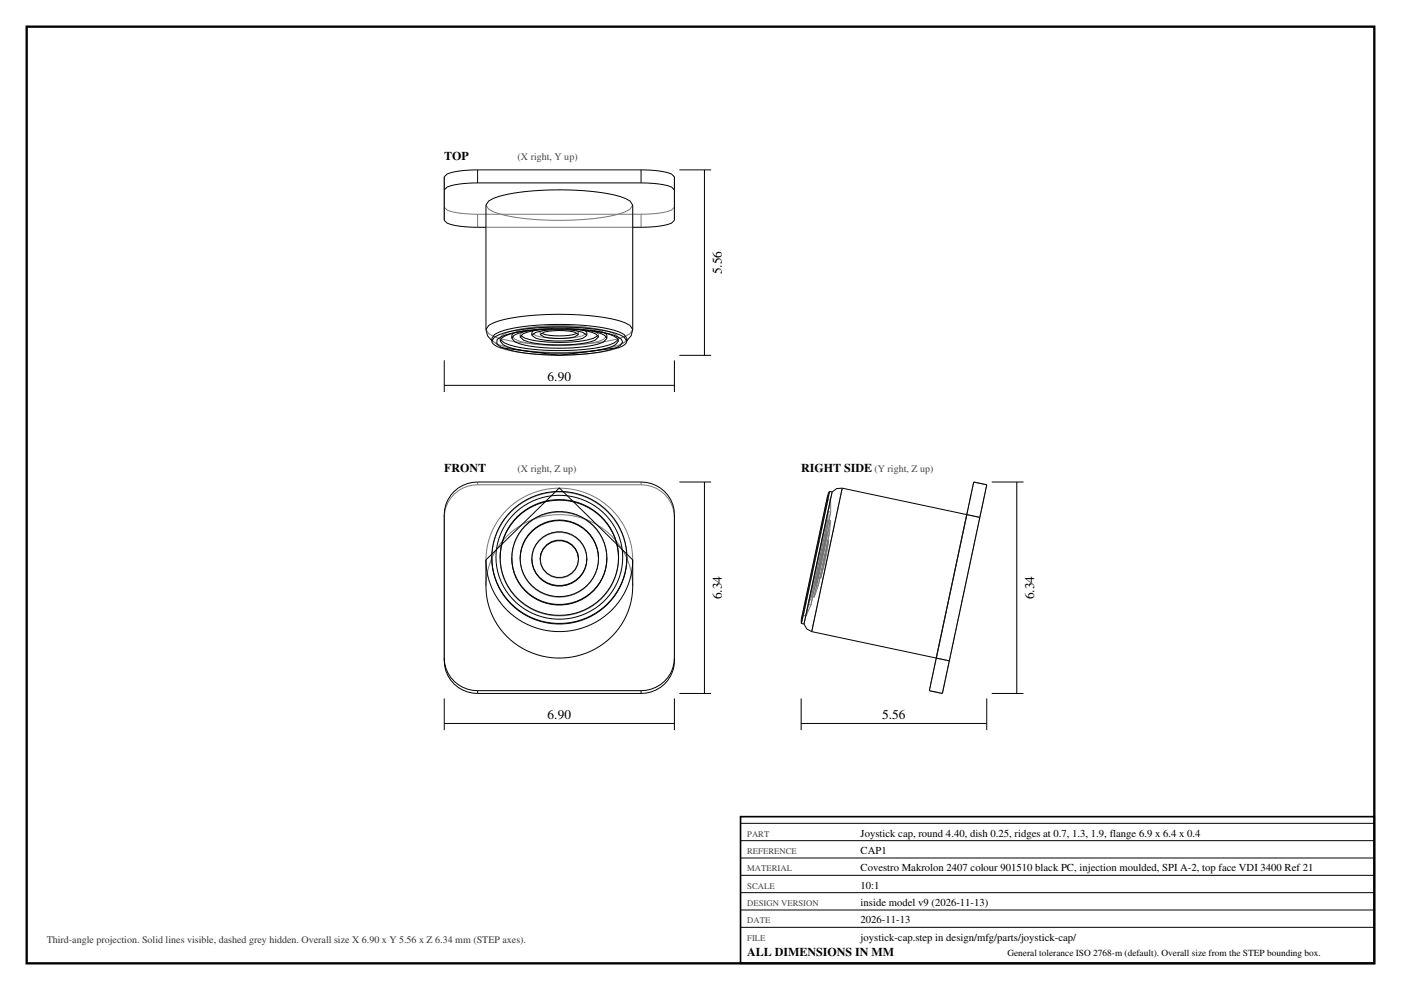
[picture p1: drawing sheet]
<svg xmlns="http://www.w3.org/2000/svg" width="420mm" height="297mm" viewBox="0 0 420 297" stroke-linecap="round" stroke-linejoin="round" font-family="sans-serif">
<path d="M8 8h404v281h-404z" fill="none" stroke="#000" stroke-width=".7" stroke-linecap="butt"/>
<g fill="none" stroke="#777" stroke-width=".3">
<path d="M133.2 53v9.2M202.2 53v9.2M133.2 62.2v3.9M133.2 62.2l.9 .9 2.5 .7 6.6 .5M143.2 64.3h49M143.2 64.3v3.9M145.7 61.5l.8 1.3a31.8 31.8 0 0 0 11.9 2.9 84.5 84.5 0 0 0 27.7-1.7l2.8-1.2 .8-1.3M145.7 68.2h44M192.2 64.3v3.9M202.2 62.2l-.9 .9-2.6 .7-6.5 .5M202.2 62.2v3.9M145.7 98.9l.8 1.2a31.8 31.8 0 0 0 11.9 2.9 84.5 84.5 0 0 0 27.7-1.6l2.8-1.3 .8-1.2"/>
<path d="M153.9 99.9a25.6 25.6 0 0 1 10.7-2.1 49.2 49.2 0 0 1 15.4 1.4l1.4 .7M158.4 99.1a79.3 79.3 0 0 1 18.5 0M158.4 99.1l-1.2 .2M158.4 98.3a79.3 79.3 0 0 1 18.5 0M158.4 98.3l-5.7 1.2-2.2 1-.6 1M158.4 99.1l-2.3 .4M158.4 98.3a73.4 73.4 0 0 1 18.5 0M159.4 99.8l1.2 .9a30.5 30.5 0 0 0 14.1 0l1.2-.9M159.9 99.2a27.1 27.1 0 0 1 15.5 0M161 98.9a64.7 64.7 0 0 1 13.3 0M161.9 99.6l1.3-.8 4.5-.4 4.5 .4 1.2 .8M161.9 99.6l.3 .4"/>
<path d="M161.9 99.6v.8M165.8 98.7h3.8M173.4 99.6v.8M173.4 99.6l-.3 .4M176.9 99.1l1.2 .2M176.9 98.3l5.8 1.2 2.1 1 .6 1M176.9 99.1l2.3 .4M147.4 101.5a3.3 3.3 0 0 0 2.3 2M147.4 102.2l2.3 1.3M149.7 103.5a66.9 66.9 0 0 0 22.5 2.1 50.7 50.7 0 0 0 13.4-2.1M149.7 104.3a66.8 66.8 0 0 0 22.5 2.1 50.8 50.8 0 0 0 13.4-2.1M149.9 101.5l.1 .4"/>
<path d="M149.9 101.5v.8M153.4 100.7l1 1.1a42.3 42.3 0 0 0 16.3 1.8l4.5-.4a19.8 19.8 0 0 0 5.8-1.4l.9-1.1M155.9 100.3l1.1-1a40.7 40.7 0 0 1 21.4 0l1 1M155.9 100.3l.2 .4M155.9 100.3v.8M179.4 100.3v.8M179.4 100.3l-.1 .4M185.4 101.5v.8M185.4 101.5l-.1 .4M187.9 101.5a3.3 3.3 0 0 1-2.3 2M187.9 102.2l-2.3 1.3M133.2 155.2v43.1"/>
<path d="M133.2 154.4v.8M143.2 145.4a9.9 9.9 0 0 0-10 9.8M143.2 145.4h49M143.2 144.6v.8M192.2 145.4a9.9 9.9 0 0 1 10 9.8M192.2 144.6v.8M202.2 155.2v43.1M202.2 154.4v.8M247.9 159.5l-3.4 16.2M247.9 159.5l.8 .2M247.9 159.5l-.3 2.5M248.2 156l-4.9 23"/>
<path d="M248.2 156l.7 .2M248.2 149.9l-.1-1.3-7.9 37.2 .6-1.2M248.2 149.9l-7.4 34.7M248.2 149.9l.8 .1M248.2 153.5l-2.9 13.9M248.2 153.5l-5.9 27.8M248.2 153.5l.8 .1M248.2 153.5v2.5M248.7 147.4l-8.4 39.6M248.7 159.7l-3.4 16.1M248.9 156.2l-4.8 23M248.9 156.2l-.2 3.5"/>
<path d="M249 150l-3.7 17.4M249 150l-7.4 34.8M249 150v3.6M249 153.6l-5.9 27.9M249.5 147.6l-8.5 39.6M252.5 146.4l-9.2 43.1M289.8 154.4l-9.1 43M289.8 154.4l2.1-9.8 2 .4 1.9 .4-2.1 9.8M289.8 154.4l3.9 .8M293.7 155.2l-9.1 43.1M145.7 175.9a22 22 0 0 1 22-21.5 22 22 0 0 1 22 21.5M145.7 168a22 22 0 0 1 22-21.6 22 22 0 0 1 22 21.6"/>
<path d="M147.4 167.4a20.3 20.3 0 0 1 20.3-19.8 20.3 20.3 0 0 1 20.2 19.8M149.9 167.3v.1M149.9 167.4a17.8 17.8 0 0 0 17.8 17.4 17.8 17.8 0 0 0 17.7-17.4M149.9 167.2v.2M153.4 167.6a14.3 14.3 0 0 1 14.3-14 14.3 14.3 0 0 1 14.2 14M155.9 167.6v.1M155.9 167.7a11.8 11.8 0 0 0 11.8 11.5 11.8 11.8 0 0 0 11.7-11.5M155.9 167.5v.2M159.4 167.8a8.3 8.3 0 0 1 8.3-8.1 8.3 8.3 0 0 1 8.2 8.1M161.9 167.7v.1M161.9 167.8a5.8 5.8 0 0 0 5.8 5.6 5.8 5.8 0 0 0 5.7-5.6M161.9 167.6v.2"/>
<path d="M173.4 167.7v.1M173.4 167.6v.2M179.4 167.5v.2M179.4 167.6v.1M185.4 167.2v.2M185.4 167.3v.1M243.3 179l-1 2.3M243.3 179l.8 .2M244.5 175.7l.8 .1M245.2 173.3l-.7 2.4M245.2 173.3l.8 .1M245.3 175.8l-1.2 3.4"/>
<path d="M245.3 167.4l-3 13.9M245.3 167.4l-3.7 17.4M247.6 162l-2.4 11.3M247.6 162l.8 .2M248.4 162.2l-2.4 11.2M248.4 162.2a73.4 73.4 0 0 1-2.4 11.2M240.8 184.6l.8 .2M242.3 181.3l.8 .2M243.1 181.5l-1.5 3.3M280.7 197.4l-2.1 9.8 3.9 .8 2.1-9.7M280.7 197.4l3.9 .9"/>
</g>
<g fill="none" stroke="#000" stroke-width=".3">
<path d="M133.2 57v9.1l.9 .9a33.7 33.7 0 0 0 11.6 1.2M143.2 51l-5.3 .3-3.8 .9-.9 .8v4M143.2 54.9h49M143.2 54.9l-6.6 .5-2.5 .7-.9 .9M143.2 51h49M143.2 51v3.9M192.2 54.9l6.5 .5 2.6 .7 .9 .9M192.2 51l5.2 .3 3.9 .9 .9 .8v4M192.2 51v3.9M202.2 57v9.1l-.9 .9a33.7 33.7 0 0 1-11.6 1.2M203.7 51h9.5M211.2 51v55.6"/>
<path d="M145.7 98.9v-37.4l.8-1.2a31.8 31.8 0 0 1 11.9-2.9 84.5 84.5 0 0 1 27.7 1.6l2.8 1.3 .8 1.2v37.4M145.7 98.9l.8-1.3a31.8 31.8 0 0 1 11.9-2.9 84.4 84.4 0 0 1 27.7 1.7l2.8 1.2 .8 1.3M145.7 98.9l.5 1.8 1.2 1.5M153.9 99.9l-.4 .6-.1 1M157.2 99.3l-4 .8a4.5 4.5 0 0 0-3.3 2.2l1 1.1a36.4 36.4 0 0 0 13.7 2.5 59.8 59.8 0 0 0 18.5-1.8l1.4-.7 .9-1.1a4.5 4.5 0 0 0-3.3-2.2l-4-.8M159.9 99.2l-.1 .1a.99 .99 0 0 0-.4 1.3M161 98.9l-4.1 .7a4.9 4.9 0 0 0-3.5 1.9M162.2 100a18.8 18.8 0 0 0 10.9 0M165.8 98.7l-5.3 .4-3.7 1.1-.9 .9 1.1 1a40.7 40.7 0 0 0 21.4 0l1-1-.8-.9-3.8-1.1-5.2-.4M174.3 98.9l4.2 .7a4.9 4.9 0 0 1 3.4 1.9M175.4 99.2l.2 .1a1 1 0 0 1 .3 1.3M181.4 99.9l.5 .6v1"/>
<path d="M189.7 98.9l-.5 1.8-1.3 1.5M133.2 108.1v9.5M133.2 115.6h69M147.4 102.3v-.8l.9-1.2a34.1 34.1 0 0 1 13.3-2.8l6.1-.2a58.9 58.9 0 0 1 18 2.3l1.4 .7 .8 1.2v.8M147.4 102.3l.9-1.2a34.1 34.1 0 0 1 13.3-2.8l6.1-.2a58.9 58.9 0 0 1 18 2.3l1.4 .7 .8 1.2M147.4 102.3a3.3 3.3 0 0 0 2.3 2l18 2.3 17.9-2.3a3.3 3.3 0 0 0 2.3-2M149 101.8a14.7 14.7 0 0 1 7.1-2.3 75.2 75.2 0 0 1 27.3 .9 4.6 4.6 0 0 1 3.3 2.2l-.8 1.1a33.9 33.9 0 0 1-13.3 2.7l-4.6 .1a61.6 61.6 0 0 1-16.5-1.8l-1.4-.6-1.2-.9zM150 101.9a11.8 11.8 0 0 0 7 2.5 69.5 69.5 0 0 0 25.8-1l1.4-.6 1.1-.9M153.4 101.5l1 1.1a42.3 42.3 0 0 0 16.3 1.8l4.5-.4a19.8 19.8 0 0 0 5.8-1.4l.9-1.1M156.1 100.7a14.7 14.7 0 0 0 7.6 1.9 43.3 43.3 0 0 0 14.2-1.1l1.4-.8M159.4 100.6l1.2-.9a30.5 30.5 0 0 1 14.1 0l1.2 .9M159.4 100.6l1.2 .9a30.5 30.5 0 0 0 14.1 0l1.2-.9"/>
<path d="M161.9 100.4l1.3-.8 4.5-.4 4.5 .4 1.2 .8-1.2 .7-4.5 .5-4.5-.5zM202.2 108.1v9.5M203.7 106.6h9.5M154.6 153.7a19 19 0 0 1 22.4-2.7 19 19 0 0 1 9.1 20.7 19 19 0 0 1-21.4 13.8 19 19 0 0 1-16-19.8 18.4 18.4 0 0 1 5.9-12zM155.2 154.9a17.7 17.7 0 0 1 21.2-2.8 17.7 17.7 0 0 1 8.4 19.7 17.8 17.8 0 0 1-20.1 12.6 17.8 17.8 0 0 1-14.7-18.7 17.2 17.2 0 0 1 5.2-10.8zM159.4 159.3a11.6 11.6 0 0 1 17 .5 11.6 11.6 0 0 1-1.6 16.9 11.6 11.6 0 0 1-15.8-1.5 11.6 11.6 0 0 1 .4-15.9zM203.7 144.6h9.5M211.2 144.6v63.4M248.7 147.4l-8.4 39.6M248.7 147.4l-.6 1.2-5.9 27.9-2 9.3 .1 1.2M248.7 147.4l.8 .2M249.5 147.6l-8.5 39.6"/>
<path d="M252.5 146.4l-9.2 43.1M252.5 146.4l37.3 8M252.5 146.4l-1.7 .2-1.3 1M289.8 154.4l-9.1 43M289.8 154.4l2.1-9.8 2 .4 1.9 .4-2.1 9.8M289.8 154.4l3.9 .8M293.7 155.2l-9.1 43.1M297.3 144.6h9.5M304.8 144.6v63.4M145.7 168v3.9a24.2 24.2 0 0 0 2.6 14.2 22.1 22.1 0 0 0 24.6 10.7 22.1 22.1 0 0 0 16.8-20.9v-7.9M145.7 168a22 22 0 0 0 22 21.5 22 22 0 0 0 22-21.5M145.7 168l22-21.6 22 21.6"/>
<path d="M147.4 167.2a20.3 20.3 0 0 0 20.3 20 20.3 20.3 0 0 0 20.2-20M147.4 167.2a20.3 20.3 0 0 1 20.3-19.8 20.3 20.3 0 0 1 20.2 19.8M147.4 167.2a20.3 20.3 0 0 0 20.3 19.8 20.3 20.3 0 0 0 20.2-19.8M149.9 167.3a17.8 17.8 0 0 1 17.8-17.3 17.8 17.8 0 0 1 17.7 17.3M153.4 167.4a14.3 14.3 0 0 0 14.3 14.1 14.3 14.3 0 0 0 14.2-14.1M153.4 167.4a14.3 14.3 0 0 1 14.3-13.9 14.3 14.3 0 0 1 14.2 13.9M153.4 167.4a14.3 14.3 0 0 0 14.3 13.9 14.3 14.3 0 0 0 14.2-13.9M155.9 167.6a11.8 11.8 0 0 1 11.8-11.4 11.8 11.8 0 0 1 11.7 11.4M159.4 167.6a8.3 8.3 0 0 0 8.3 8.2 8.3 8.3 0 0 0 8.2-8.2M159.4 167.6a8.3 8.3 0 0 1 8.3-8.1 8.3 8.3 0 0 1 8.2 8.1M159.4 167.6a8.3 8.3 0 0 0 8.3 8.1 8.3 8.3 0 0 0 8.2-8.1M161.9 167.7a5.8 5.8 0 0 1 5.8-5.5 5.8 5.8 0 0 1 5.7 5.5"/>
<path d="M133.2 197.4v-43a9.9 9.9 0 0 1 10-9.8h49a9.9 9.9 0 0 1 10 9.8v43M133.2 197.4a9.9 9.9 0 0 0 10 10.6M133.2 197.4a9.9 9.9 0 0 0 10 9.8M202.2 197.4a9.9 9.9 0 0 1-10 9.8M202.2 197.4a9.9 9.9 0 0 1-10 10.6M240.3 187l.7 .2M241 187.2l.9 1.5 1.4 .8M243.3 189.5l37.4 7.9M280.7 197.4l-2.1 9.8 3.9 .8 2.1-9.7M280.7 197.4l3.9 .9M133.2 209.5v9.5M133.2 217h69"/>
<path d="M143.2 207.2h49M143.2 208h49M143.2 207.2v.8M192.2 207.2v.8M202.2 209.5v9.5M203.7 208h9.5M240.2 217h55.6M240.2 209.5v9.5M295.8 209.5v9.5M297.3 208h9.5M222 247h190M222 252.2h190"/>
<path d="M222 257.4h190M222 262.6h190M222 267.8h190M222 273h190M222 278.2h190"/>
<circle cx="167.7" cy="167.7" r="5.7"/>
</g>
<path d="M222 245h190v44h-190z" fill="none" stroke="#000" stroke-width=".5"/>
<g font-size="4">
<text x="216.4" y="82.3" transform="rotate(-90 216.4 82.3)">5.56</text>
<text x="164.2" y="114.4">6.90</text>
<text x="216.4" y="179.8" transform="rotate(-90 216.4 179.8)">6.34</text>
<text x="310" y="179.8" transform="rotate(-90 310 179.8)">6.34</text>
<text x="164.2" y="215.8">6.90</text>
<text x="264.5" y="215.8">5.56</text>
</g>
<g font-size="3.6">
<text x="133.2" y="48">TOP</text>
<text x="133.2" y="141.6">FRONT</text>
<text x="240.2" y="141.6">RIGHT SIDE</text>
<text x="224" y="286.8">ALL DIMENSIONS IN MM</text>
</g>
<g font-size="3.2">
<text x="258" y="251">Joystick cap, round 4.40, dish 0.25, ridges at 0.7, 1.3, 1.9, flange 6.9 x 6.4 x 0.4</text>
<text x="258" y="256.2">CAP1</text>
<text x="258" y="261.4">Covestro Makrolon 2407 colour 901510 black PC, injection moulded, SPI A-2, top face VDI 3400 Ref 21</text>
<text x="258" y="266.6">10:1</text>
<text x="258" y="271.8">inside model v9 (2026-11-13)</text>
<text x="258" y="277">2026-11-13</text>
<text x="258" y="282.2">joystick-cap.step in design/mfg/parts/joystick-cap/</text>
</g>
<g font-size="3" fill="#444">
<text x="155.2" y="48">(X right, Y up)</text>
<text x="155.2" y="141.6">(X right, Z up)</text>
<text x="262.2" y="141.6">(Y right, Z up)</text>
</g>
<text font-size="3" fill="#333" x="14" y="283">Third-angle projection. Solid lines visible, dashed grey hidden. Overall size X 6.90 x Y 5.56 x Z 6.34 mm (STEP axes).</text>
<text font-size="2.8" x="302" y="286.8">General tolerance ISO 2768-m (default). Overall size from the STEP bounding box.</text>
<g font-size="2.6" fill="#444">
<text x="224" y="251">PART</text>
<text x="224" y="256.2">REFERENCE</text>
<text x="224" y="261.4">MATERIAL</text>
<text x="224" y="266.6">SCALE</text>
<text x="224" y="271.8">DESIGN VERSION</text>
<text x="224" y="277">DATE</text>
<text x="224" y="282.2">FILE</text>
</g>
</svg>
